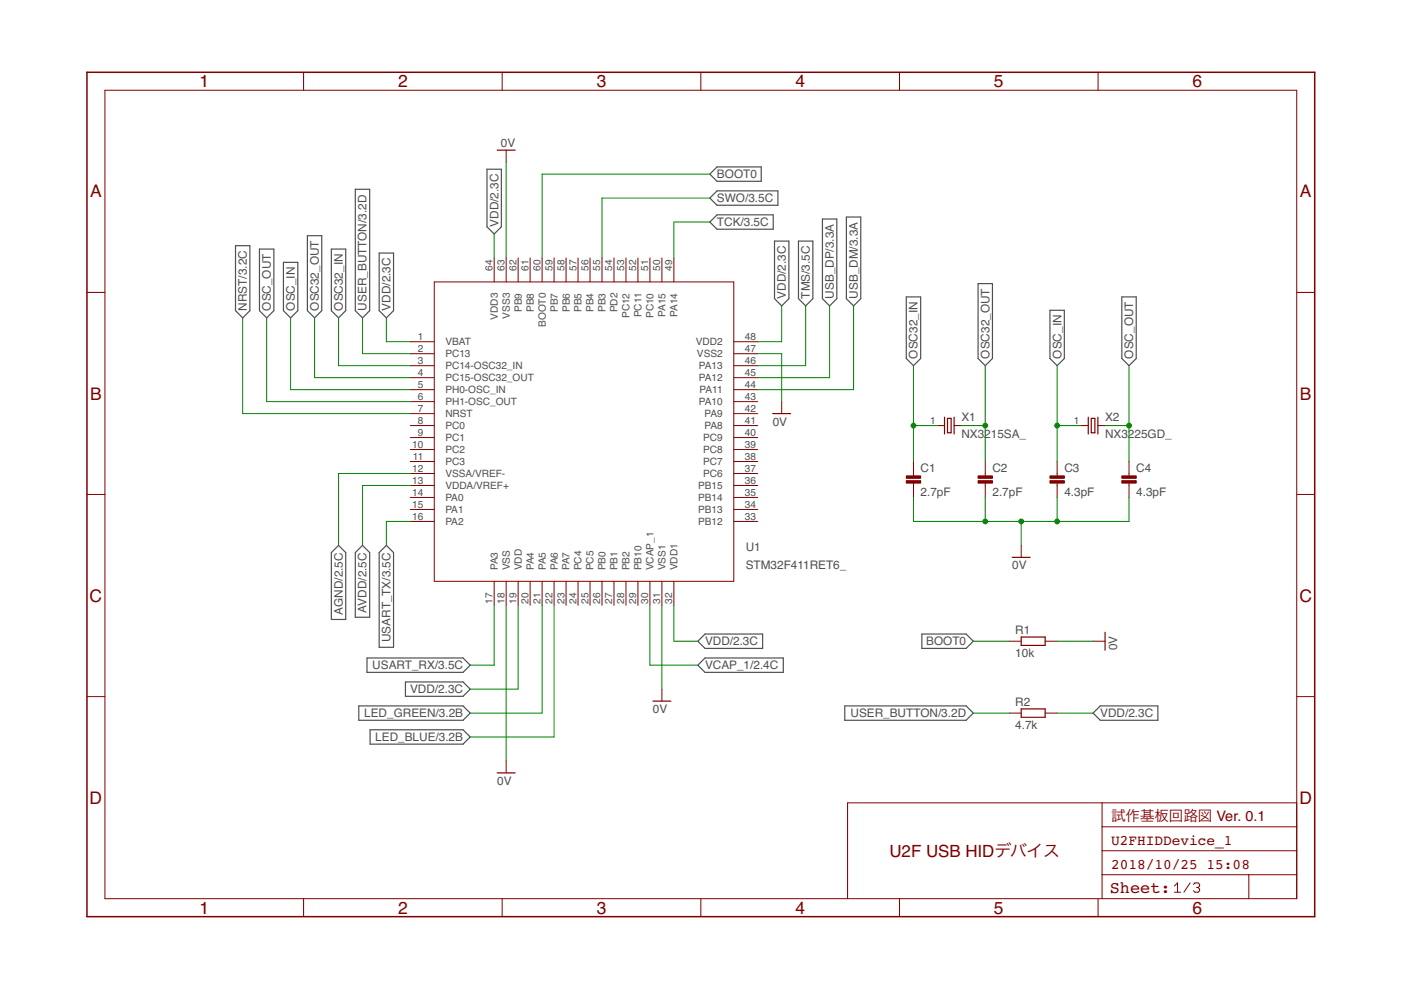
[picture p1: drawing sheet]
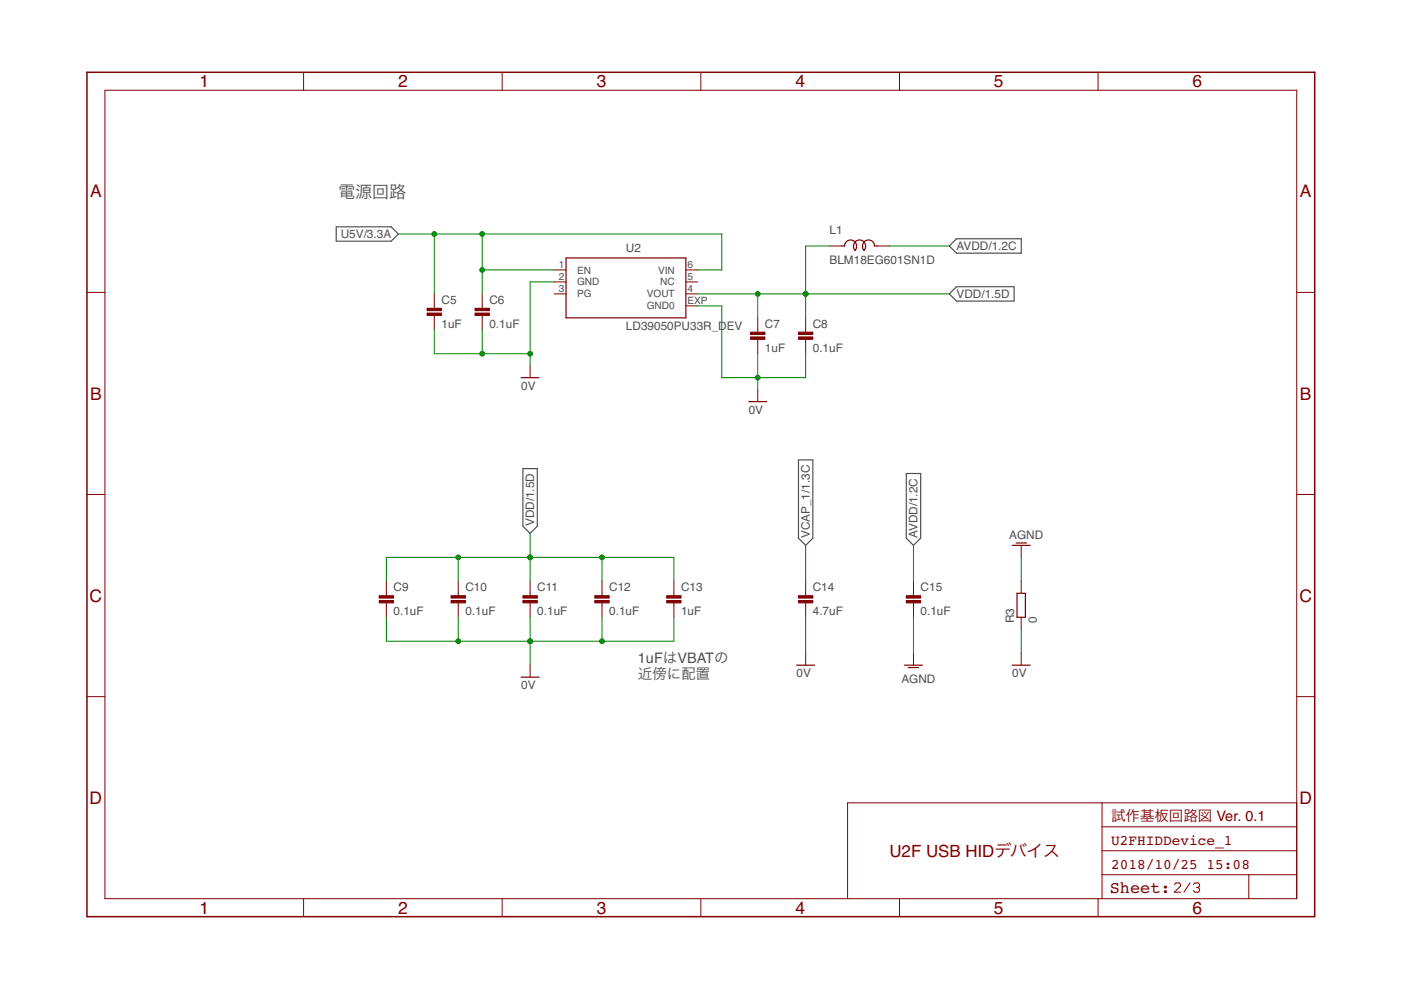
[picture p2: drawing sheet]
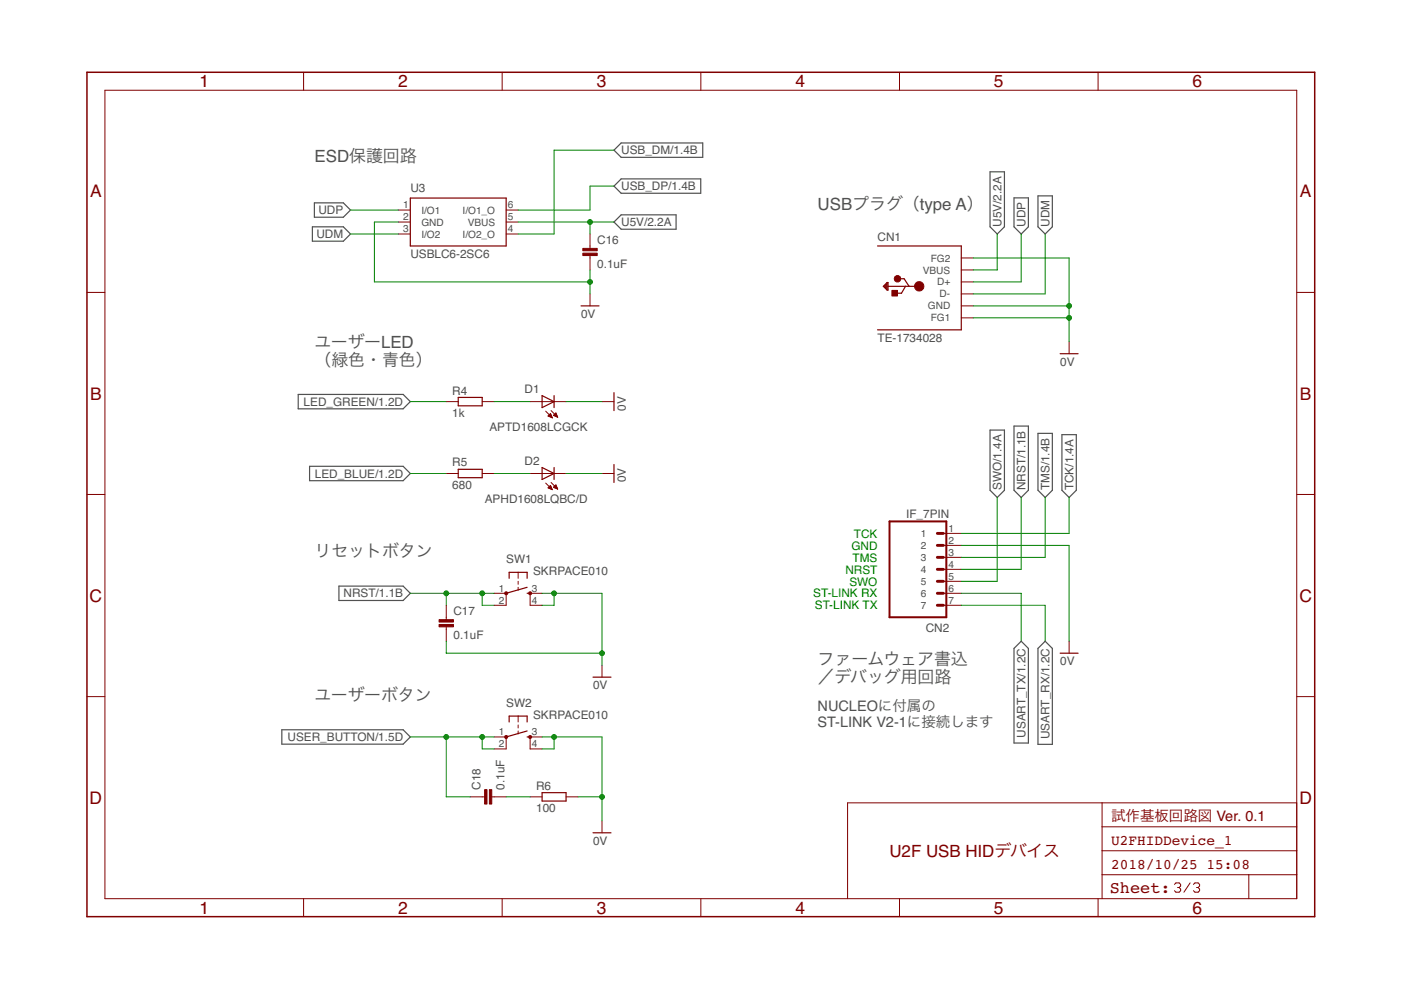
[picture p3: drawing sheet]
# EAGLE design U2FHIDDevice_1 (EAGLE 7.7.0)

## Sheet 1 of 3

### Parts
C1  2.7pF  CAP_0603  [C0603K]
C2  2.7pF  CAP_0603  [C0603K]
C3  4.3pF  CAP_0603  [C0603K]
C4  4.3pF  CAP_0603  [C0603K]
R1  10k  RESISTOR_0603  [R0603]
R2  4.7k  RESISTOR_0603  [R0603]
U1  STM32F411RET6_  [LQFP64-10X10_DEV]
X1  NX3215SA_  [NX3215_DEV]
X2  NX3225GD_  [NX3225_DEV]

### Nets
0V: C1.2 C2.2 C3.2 C4.2 R1.2 U1.18(VSS) U1.31(VSS1) U1.47(VSS2) U1.63(VSS3) ; also sheet 2,3
AGND: U1.12(VSSA/VREF-) ; also sheet 2
AVDD: U1.13(VDDA/VREF+) ; also sheet 2
BOOT0: R1.1 U1.60(BOOT0)
LED_BLUE: U1.22(PA6) ; also sheet 3
LED_GREEN: U1.21(PA5) ; also sheet 3
NRST: U1.7(NRST) ; also sheet 3
OSC32_IN: C1.1 U1.3(PC14-OSC32_IN) X1.1
OSC32_OUT: C2.1 U1.4(PC15-OSC32_OUT) X1.2
OSC_IN: C3.1 U1.5(PH0-OSC_IN) X2.1
OSC_OUT: C4.1 U1.6(PH1-OSC_OUT) X2.2
SWO: U1.55(PB3) ; also sheet 3
TCK: U1.49(PA14) ; also sheet 3
TMS: U1.46(PA13) ; also sheet 3
USART_RX: U1.17(PA3) ; also sheet 3
USART_TX: U1.16(PA2) ; also sheet 3
USB_DM: U1.44(PA11) ; also sheet 3
USB_DP: U1.45(PA12) ; also sheet 3
USER_BUTTON: R2.1 U1.2(PC13) ; also sheet 3
VCAP_1: U1.30(VCAP_1) ; also sheet 2
VDD: R2.2 U1.1(VBAT) U1.19(VDD) U1.32(VDD1) U1.48(VDD2) U1.64(VDD3) ; also sheet 2
Unconnected: U1.8(PC0) U1.9(PC1) U1.10(PC2) U1.11(PC3) U1.14(PA0) U1.15(PA1) U1.20(PA4) U1.23(PA7) U1.24(PC4) U1.25(PC5) U1.26(PB0) U1.27(PB1) U1.28(PB2) U1.29(PB10) U1.33(PB12) U1.34(PB13) U1.35(PB14) U1.36(PB15) U1.37(PC6) U1.38(PC7) U1.39(PC8) U1.40(PC9) U1.41(PA8) U1.42(PA9) U1.43(PA10) U1.50(PA15) U1.51(PC10) U1.52(PC11) U1.53(PC12) U1.54(PD2) U1.56(PB4) U1.57(PB5) U1.58(PB6) U1.59(PB7) U1.61(PB8) U1.62(PB9)

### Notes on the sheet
- 試作基板回路図 Ver. 0.1
- U2F USB HIDデバイス

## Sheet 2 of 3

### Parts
C5  1uF  CAP_0603  [C0603K]
C6  0.1uF  CAP_0603  [C0603K]
C7  1uF  CAP_0603  [C0603K]
C8  0.1uF  CAP_0603  [C0603K]
C9  0.1uF  CAP_0603  [C0603K]
C10  0.1uF  CAP_0603  [C0603K]
C11  0.1uF  CAP_0603  [C0603K]
C12  0.1uF  CAP_0603  [C0603K]
C13  1uF  CAP_0603  [C0603K]
C14  4.7uF  CAP_1206  [C1206]
C15  0.1uF  CAP_0603  [C0603K]
L1  BLM18EG601SN1D  [R0603]
R3  0  RESISTOR_0603  [R0603]
U2  LD39050PU33R_DEV  [DFN6-3X3_DEV]

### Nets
0V: C5.2 C6.2 C7.2 C8.2 C9.2 C10.2 C11.2 C12.2 C13.2 C14.2 R3.1 U2.2(GND) U2.EXP(GND0) ; also sheet 1,3
AGND: C15.2 R3.2 ; also sheet 1
AVDD: C15.1 L1.2 ; also sheet 1
U5V: C5.1 C6.1 U2.1(EN) U2.6(VIN) ; also sheet 3
VCAP_1: C14.1 ; also sheet 1
VDD: C7.1 C8.1 C9.1 C10.1 C11.1 C12.1 C13.1 L1.1 U2.4(VOUT) ; also sheet 1
Unconnected: U2.3(PG) U2.5(NC)

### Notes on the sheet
- 電源回路
- 1uFはVBATの
  近傍に配置
- 試作基板回路図 Ver. 0.1
- U2F USB HIDデバイス

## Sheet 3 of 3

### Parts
C16  0.1uF  CAP_0603  [C0603K]
C17  0.1uF  CAP_0603  [C0603K]
C18  0.1uF  CAP_0603  [C0603K]
CN1  TE-1734028  [TE-1734028]
CN2  IF_7PIN  [HEADER_7PIN]
D1  APTD1608LCGCK  [CHIPLED_0603]
D2  APHD1608LQBC/D  [CHIPLED_0603]
R4  1k  RESISTOR_0603  [R0603]
R5  680  RESISTOR_0603  [R0603]
R6  100  RESISTOR_0603  [R0603]
SW1  SKRPACE010  [SKRPACE010]
SW2  SKRPACE010  [SKRPACE010]
U3  USBLC6-2SC6  [SOT23-6L]

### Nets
0V: C16.2 C17.2 CN1.FG1 CN1.FG2 CN1.P$4(GND) CN2.2 D1.C D2.C R6.2 SW1.3(S) SW1.4(S1) SW2.3(S) SW2.4(S1) U3.2(GND) ; also sheet 1,2
LED_BLUE: R5.1 ; also sheet 1
LED_GREEN: R4.1 ; also sheet 1
N$1: D1.A R4.2
N$2: C18.2 R6.1
N$4: D2.A R5.2
NRST: C17.1 CN2.4 SW1.1(P) SW1.2(P1) ; also sheet 1
SWO: CN2.5 ; also sheet 1
TCK: CN2.1 ; also sheet 1
TMS: CN2.3 ; also sheet 1
U5V: C16.1 CN1.P$1(VBUS) U3.5(VBUS) ; also sheet 2
UDM: CN1.P$2(D-) U3.3(I/O2)
UDP: CN1.P$3(D+) U3.1(I/O1)
USART_RX: CN2.7 ; also sheet 1
USART_TX: CN2.6 ; also sheet 1
USB_DM: U3.4(I/O2_O) ; also sheet 1
USB_DP: U3.6(I/O1_O) ; also sheet 1
USER_BUTTON: C18.1 SW2.1(P) SW2.2(P1) ; also sheet 1

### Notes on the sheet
- ESD保護回路
- USBプラグ（type A）
- ユーザーLED
  （緑色・青色）
- TCK
- GND
- リセットボタン | TMS
- NRST
- SWO
- ST-LINK RX
- ST-LINK TX
- ファームウェア書込
  ／デバッグ用回路
- ユーザーボタン
- NUCLEOに付属の
  ST-LINK V2-1に接続します
- 試作基板回路図 Ver. 0.1
- U2F USB HIDデバイス
